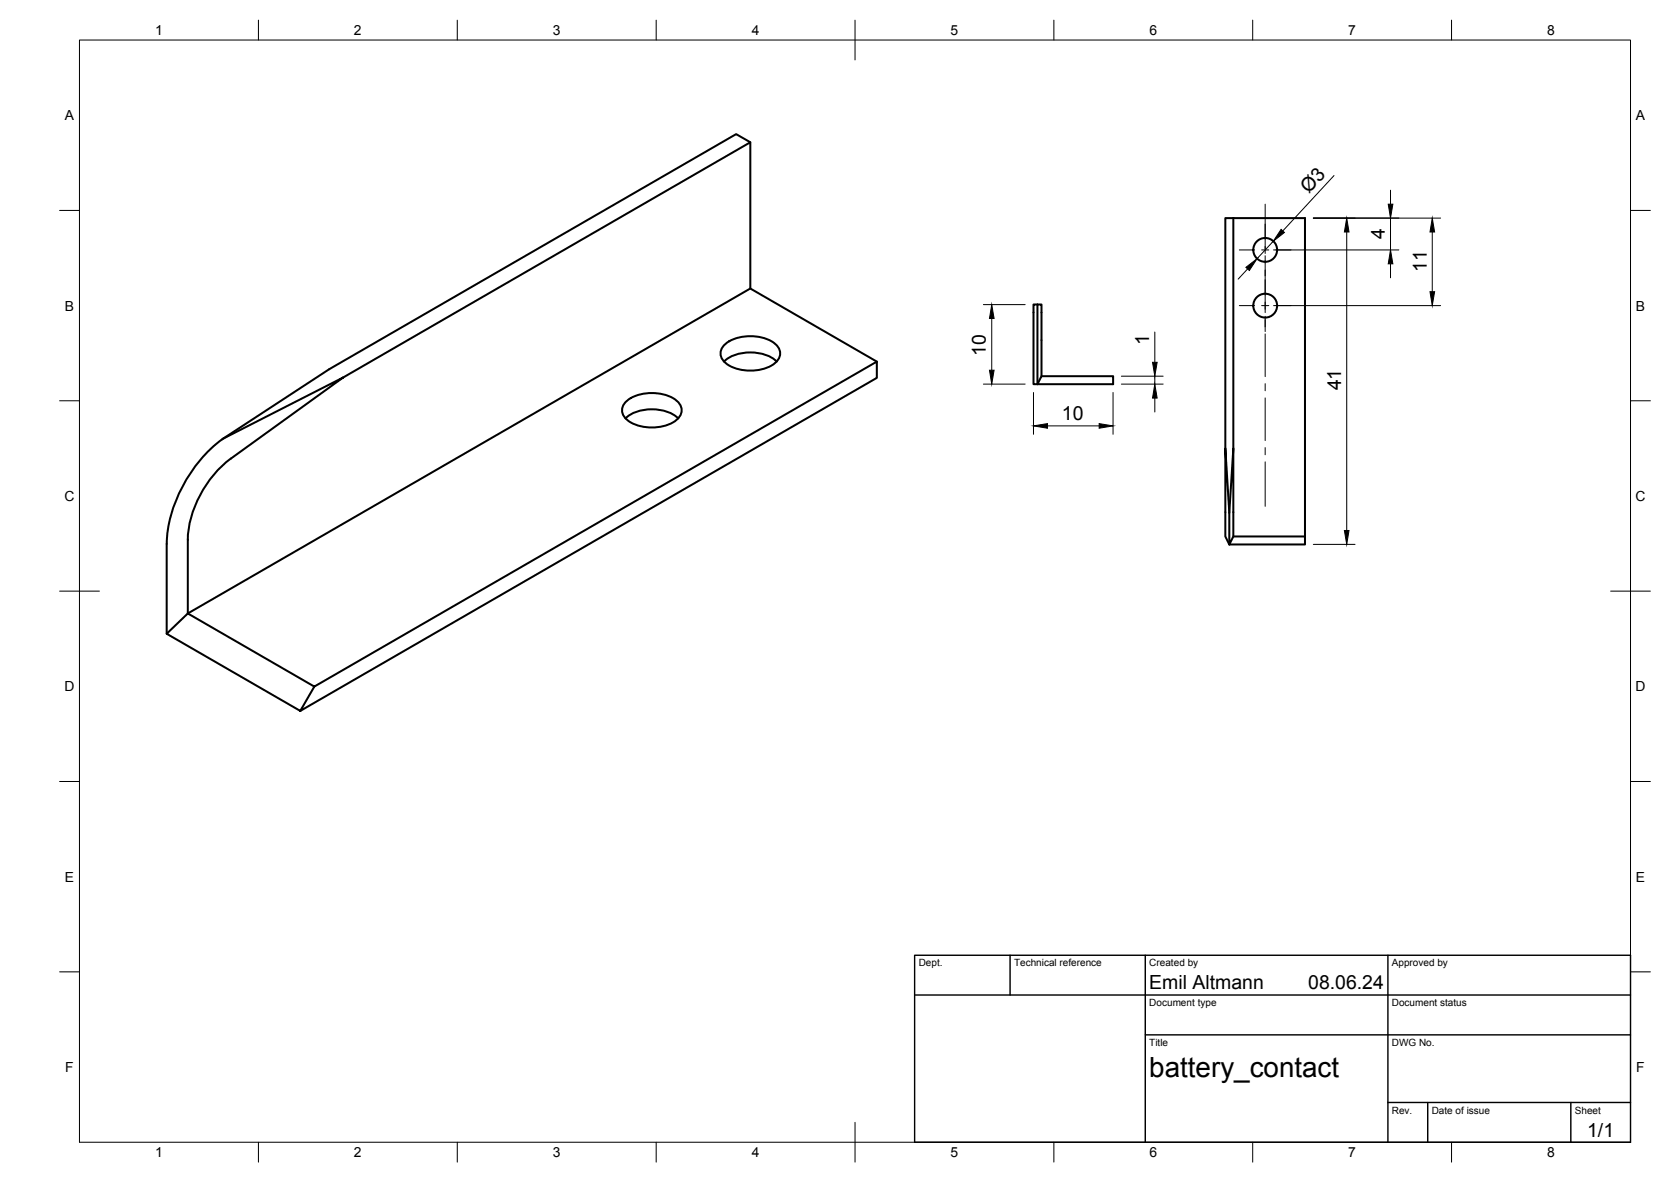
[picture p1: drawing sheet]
<svg xmlns="http://www.w3.org/2000/svg" width="420mm" height="297mm" viewBox="0 0 420 297" stroke-linecap="round" stroke-linejoin="round" font-family="sans-serif">
<!-- layer: Visible -->
<g fill="none" stroke="#000" stroke-width=".51">
<path d="M188.7 35.8l-3.6-2.1-102.3 59.1-26.8 17.5M310.1 54.8h-2v57.9M310.1 54.8h18v80M310.1 54.8v57.9M188.7 72.5l31.8 18.4M260.9 76.5h-1v20h1v-20h1v18M86.3 94.8l102.4-59v36.7l-141.5 81.7v-18.5a27.5 27.5 0 0 1 10.9-20.5l28.2-20.4-30.3 15.5a35.6 35.6 0 0 0-14.1 26.4v22.6M182 86.9a10.6 10.6 0 0 1 10.2-1.9 4.9 4.9 0 0 1 4 3.8 4.2 4.2 0 0 1-3.1 3.5 11.5 11.5 0 0 1-10.5-1 2.92 2.92 0 0 1-.6-4.4zM182.1 90.9a10.9 10.9 0 0 1 11.5-1.3l1.7 1.3M261.9 94.5h18v2h-19zM157.2 101.2a10.6 10.6 0 0 1 10.3-1.9 4.9 4.9 0 0 1 3.9 3.8 4.2 4.2 0 0 1-3 3.5 11.5 11.5 0 0 1-10.6-1 2.92 2.92 0 0 1-.6-4.4zM157.3 105.1a10.9 10.9 0 0 1 11.5-1.2l1.7 1.2"/>
<path d="M310.1 112.7v22.1l-1 2v-8zM309.1 128.8l-1-16.1v22.1l1 2h19v-2h-18M79 172.5l141.5-81.6v4.1l-145 83.7 3.5-6.2-31.8-18.3-5.3 5.1 33.6 19.4"/>
<circle cx="318.1" cy="62.8" r="3"/>
<circle cx="318.1" cy="76.8" r="3"/>
</g>
<!-- layer: BORDER -->
<g fill="none" stroke="#000" stroke-width=".25">
<path d="M20 10.1h390v276.9h-390zM65 5.1v5M115 5.1v5M165 5.1v5M215 5.1v10M265 5.1v5M315 5.1v5M365 5.1v5M15 52.9h5M410 52.9h5M15 100.7h5M410 100.7h5"/>
<path d="M15 148.6h10M405 148.6h10M15 196.4h5M410 196.4h5M15 244.2h5M410 244.2h5M65 287v5M115 287v5M165 287v5M215 282.1v9.9M265 287v5M315 287v5"/>
<path d="M365 287v5"/>
</g>
<!-- layer: TITLEBLOCK -->
<path d="M230 240.1h180v46.9h-180zM230 250h180M254 240.1v9.9M288 240.1v46.9M349 240.1v46.9M288 260.1h122M349 277.1h61M359 277.1v9.9M395 277.1v9.9" fill="none" stroke="#000" stroke-width=".36"/>
<!-- layer: FD_Dimensions -->
<g fill="none" stroke="#000" stroke-width=".25">
<path d="M330.2 54.8h32M335.4 44.1l-12.9 13.9M338.6 58.3v75M349.6 47.8v3.5M349.6 54.8v8M360.1 58.3v15M247.3 76.5h10.5M313.7 67.6l-2.4 2.6M320.2 60.6l-4.1 4.4M320.2 62.8h31.5M320.2 76.8h42M349.6 66.3v3.5"/>
<path d="M247.3 96.5h10.5M249.4 80v13M259.9 98.6v10.5M279.9 98.6v10.5M282 96.5h10.5M282 94.5h10.5M290.4 83.4v7.6M290.4 94.5v2M263.4 107h13M290.4 100v3.5M330.2 136.8h10.5"/>
</g>
<g fill="#000" stroke="#000" stroke-width=".25">
<path d="M322.1 57.6l.9 .8-2.8 2.2zM338.6 54.8l.6 3.5h-1.2zM349.1 51.3h1.1l-.6 3.5zM360.1 54.8l.6 3.5h-1.1zM313.3 67.2l2.8-2.2-2 3zM349.6 62.8l.6 3.5h-1.1zM359.6 73.3h1.1l-.6 3.5zM248.8 93h1.2l-.6 3.5zM249.4 76.5l.6 3.5h-1.2zM289.8 91h1.2l-.6 3.5zM259.9 107l3.5-.5v1.1zM276.4 106.5l3.5 .5-3.5 .6z"/>
<path d="M290.4 96.5l.6 3.5h-1.2zM338 133.3h1.2l-.6 3.5z"/>
</g>
<!-- layer: Smart Centers -->
<g fill="none" stroke="#000" stroke-width=".25">
<path d="M318.1 51.3v12.4M311.6 76.8h3.8M311.6 62.8h3.8M317.2 76.8h1.8M317.2 62.8h1.8M318.1 64.3v14.3M318.1 79.5v3.8M320.8 76.8h3.8M320.8 62.8h3.8M318.1 83.9v10.7M318.1 96.4v1.8M318.1 100v10.7"/>
<path d="M318.1 112.5v1.8M318.1 116.1v11.1"/>
</g>
<text font-size="7" x="289" y="270.6">battery_contact</text>
<g font-size="4.9">
<text x="329.1" y="48.7" transform="rotate(-47 329.1 48.7)">Ø3</text>
<text x="348.2" y="60.1" transform="rotate(-90 348.2 60.1)">4</text>
<text x="358.7" y="68.4" transform="rotate(-90 358.7 68.4)">11</text>
<text x="247.9" y="89.4" transform="rotate(-90 247.9 89.4)">10</text>
<text x="289" y="86.7" transform="rotate(-90 289 86.7)">1</text>
<text x="337.2" y="98.1" transform="rotate(-90 337.2 98.1)">41</text>
<text x="267" y="105.6">10</text>
<text x="289" y="248.5">Emil Altmann</text>
<text x="329" y="248.5">08.06.24</text>
<text x="399.1" y="285.7">1/1</text>
</g>
<g font-size="3.5">
<text x="39" y="8.8">1</text>
<text x="89" y="8.8">2</text>
<text x="139" y="8.8">3</text>
<text x="189" y="8.8">4</text>
<text x="239" y="8.8">5</text>
<text x="289" y="8.8">6</text>
<text x="339" y="8.8">7</text>
<text x="389" y="8.8">8</text>
<text x="16.3" y="30.2">A</text>
<text x="411.3" y="30.2">A</text>
<text x="16.3" y="78">B</text>
<text x="411.3" y="78">B</text>
<text x="16.2" y="125.9">C</text>
<text x="411.2" y="125.9">C</text>
<text x="16.2" y="173.7">D</text>
<text x="411.2" y="173.7">D</text>
<text x="16.3" y="221.6">E</text>
<text x="411.3" y="221.6">E</text>
<text x="16.4" y="269.4">F</text>
<text x="411.4" y="269.4">F</text>
<text x="39" y="290.8">1</text>
<text x="89" y="290.8">2</text>
<text x="139" y="290.8">3</text>
<text x="189" y="290.8">4</text>
<text x="239" y="290.8">5</text>
<text x="289" y="290.8">6</text>
<text x="339" y="290.8">7</text>
<text x="389" y="290.8">8</text>
</g>
<g font-size="2.5">
<text x="231" y="242.9">Dept.</text>
<text x="255" y="242.9">Technical reference</text>
<text x="289" y="242.9">Created by</text>
<text x="350" y="242.9">Approved by</text>
<text x="289" y="252.8">Document type</text>
<text x="350" y="252.8">Document status</text>
<text x="289" y="262.9">Title</text>
<text x="350" y="262.9">DWG No.</text>
<text x="350" y="279.9">Rev.</text>
<text x="360" y="279.9">Date of issue</text>
<text x="396" y="279.9">Sheet</text>
</g>
</svg>
